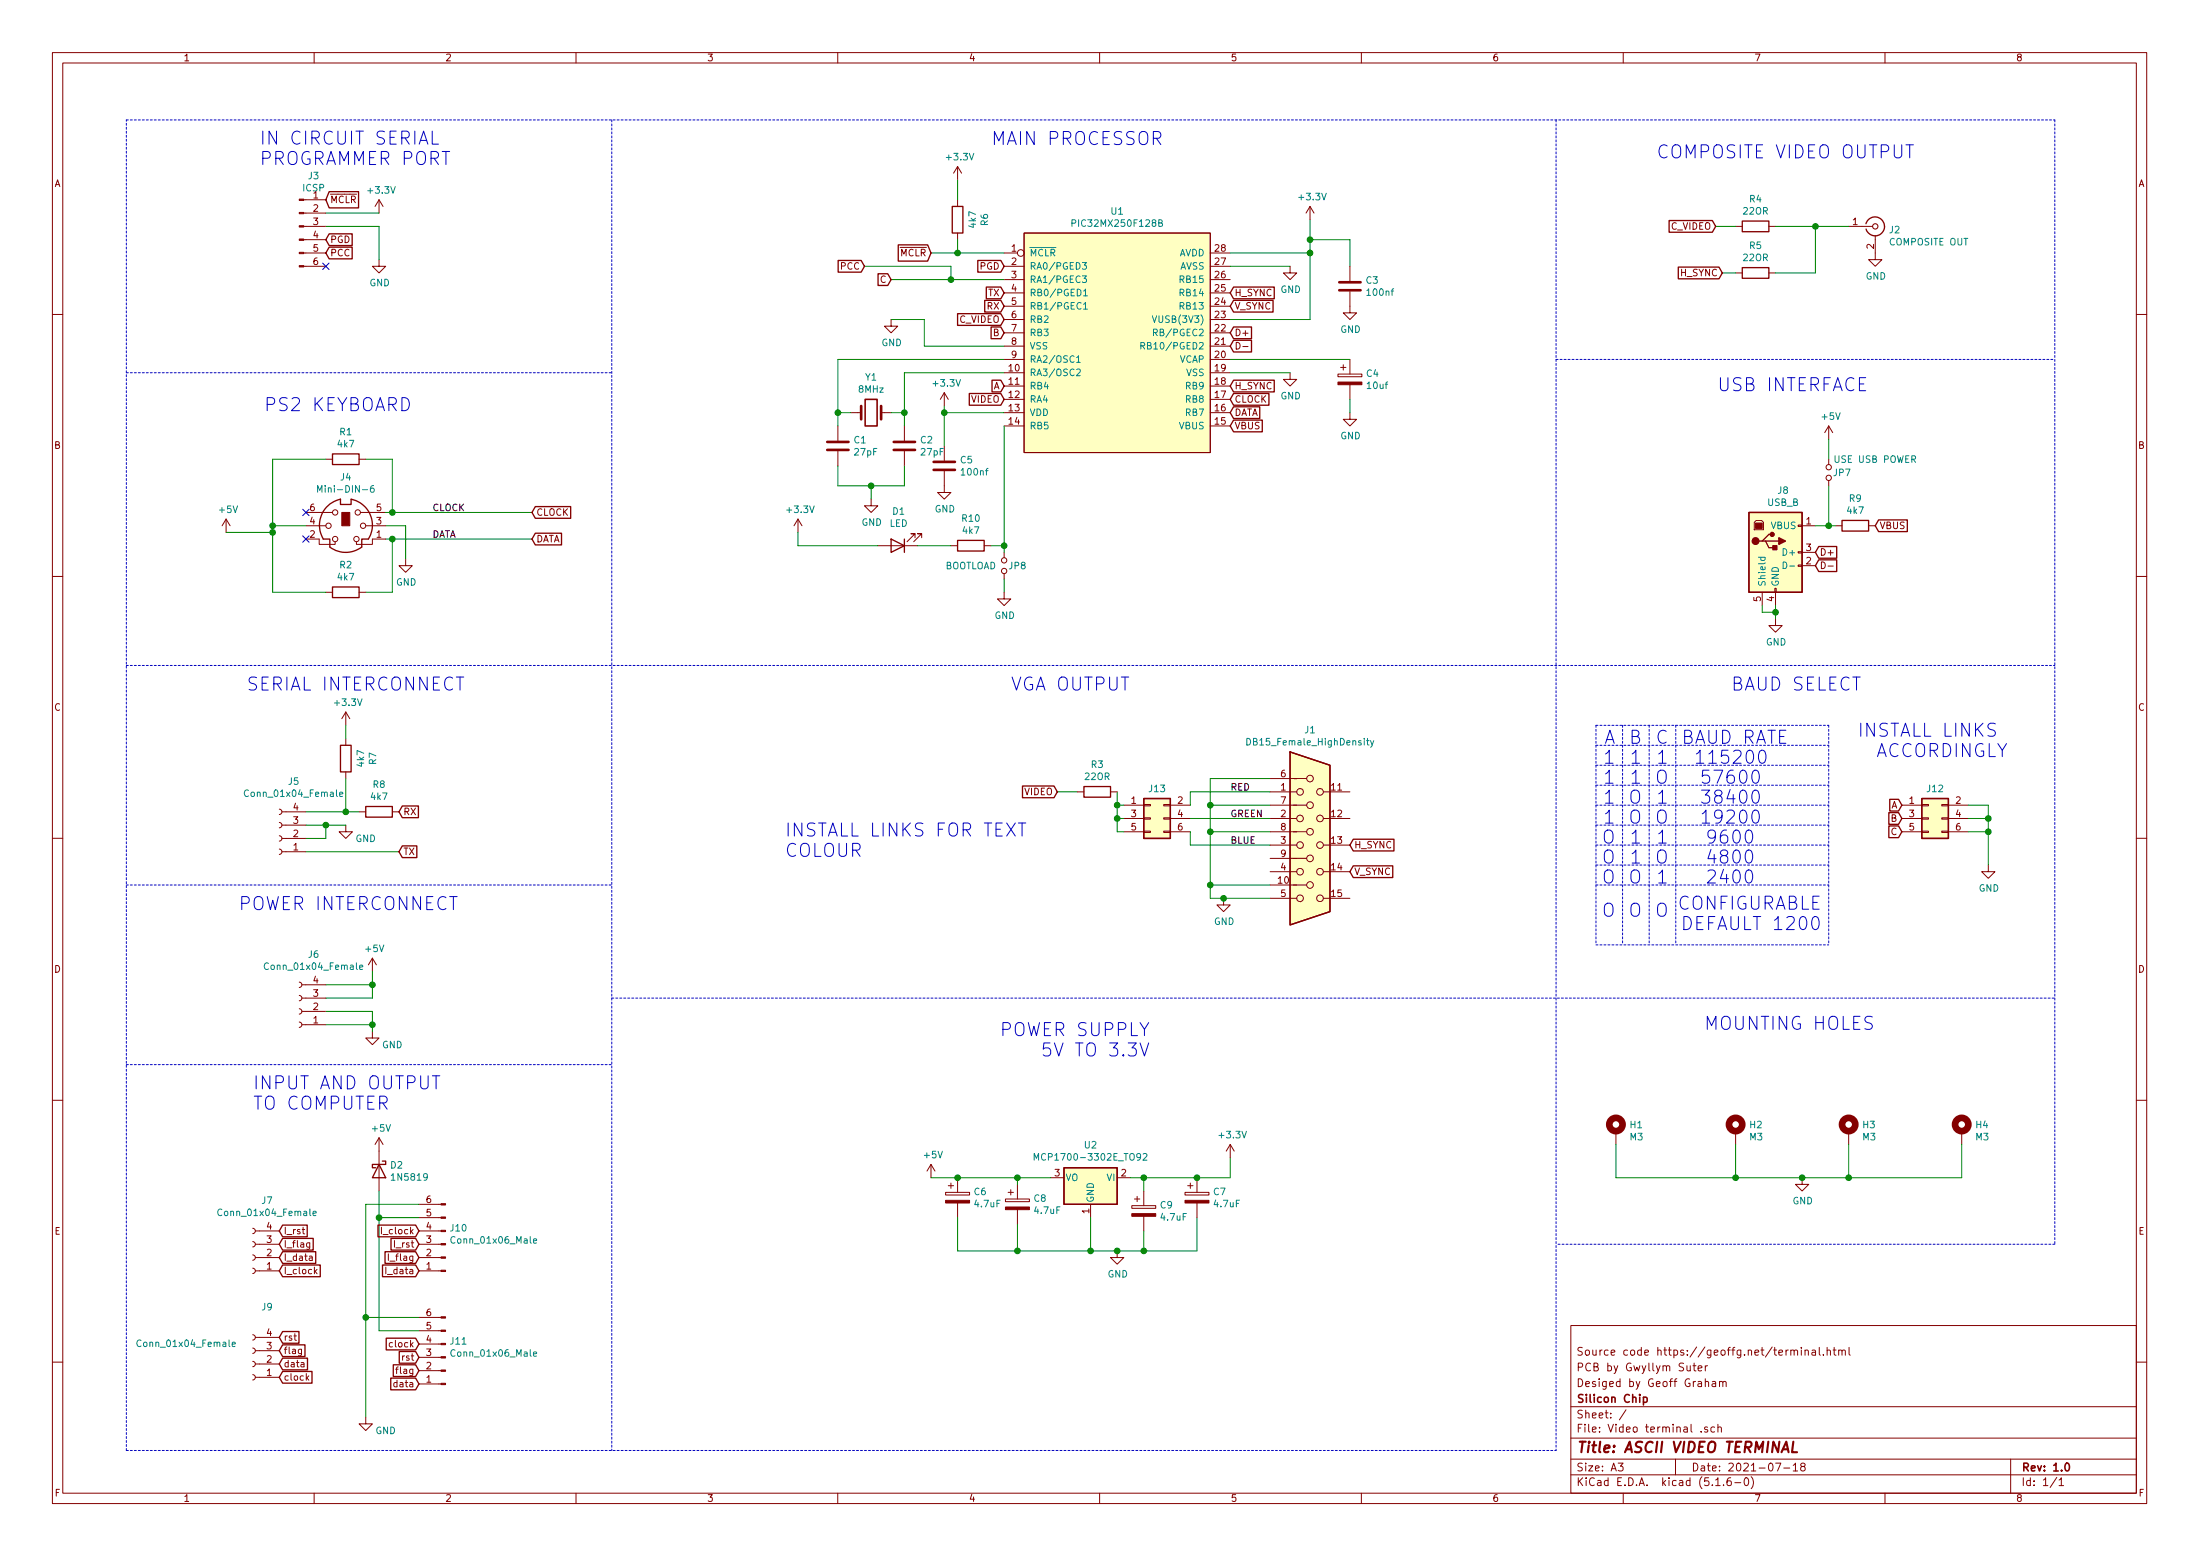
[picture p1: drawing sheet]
EESchema Schematic File Version 4
EELAYER 30 0
EELAYER END
$Descr A3 16535 11693
encoding utf-8
Sheet 1 1
Title "ASCII VIDEO TERMINAL"
Date "2021-07-18"
Rev "1.0"
Comp "Silicon Chip"
Comment1 "Desiged by Geoff Graham"
Comment2 "PCB by Gwyllym Suter"
Comment3 "Source code https://geoffg.net/terminal.html"
Comment4 ""
$EndDescr
$Comp
L Connector:Mini-DIN-6 J4
U 1 1
P 2600 3950
F 0 "J4" H 2600 4317 50  0000 C CNN
F 1 "Mini-DIN-6" H 2600 4226 50  0000 C CNN
F 2 "Altronics:6_pin_mini_din" H 2600 3950 50  0001 C CNN
F 3 "http://service.powerdynamics.com/ec/Catalog17/Section%2011.pdf" H 2600 3950 50  0001 C CNN
	1    2600 3950
	1    0    0    -1  
$EndComp
$Comp
L power:GND #PWR0101
U 1 1
P 3050 4200
F 0 "#PWR0101" H 3050 3950 50  0001 C CNN
F 1 "GND" H 3055 4027 50  0000 C CNN
F 2 "" H 3050 4200 50  0001 C CNN
F 3 "" H 3050 4200 50  0001 C CNN
	1    3050 4200
	1    0    0    -1  
$EndComp
Wire Wire Line
	2900 3950 3050 3950
Wire Wire Line
	3050 3950 3050 4200
$Comp
L Device:R R1
U 1 1
P 2600 3450
F 0 "R1" V 2393 3450 50  0000 C CNN
F 1 "4k7" V 2484 3450 50  0000 C CNN
F 2 "Resistor_THT:R_Axial_DIN0207_L6.3mm_D2.5mm_P10.16mm_Horizontal" V 2530 3450 50  0001 C CNN
F 3 "~" H 2600 3450 50  0001 C CNN
	1    2600 3450
	0    1    1    0   
$EndComp
Text Label 3250 4050 0    50   ~ 0
DATA
Text Label 3250 3850 0    50   ~ 0
CLOCK
Wire Wire Line
	2750 4450 2950 4450
Wire Wire Line
	2950 4450 2950 4050
Connection ~ 2950 4050
Wire Wire Line
	2950 4050 2900 4050
Wire Wire Line
	2450 4450 2050 4450
Wire Wire Line
	2050 4450 2050 4000
Wire Wire Line
	2050 3950 2300 3950
Wire Wire Line
	2750 3450 2950 3450
Wire Wire Line
	2950 3450 2950 3850
Connection ~ 2950 3850
Wire Wire Line
	2950 3850 2900 3850
Wire Wire Line
	2450 3450 2050 3450
Wire Wire Line
	2050 3450 2050 3950
Connection ~ 2050 3950
Wire Wire Line
	2050 4000 1700 4000
Connection ~ 2050 4000
Wire Wire Line
	2050 4000 2050 3950
$Comp
L power:+5V #PWR0102
U 1 1
P 1700 4000
F 0 "#PWR0102" H 1700 3850 50  0001 C CNN
F 1 "+5V" H 1715 4173 50  0000 C CNN
F 2 "" H 1700 4000 50  0001 C CNN
F 3 "" H 1700 4000 50  0001 C CNN
	1    1700 4000
	1    0    0    -1  
$EndComp
NoConn ~ 2300 3850
NoConn ~ 2300 4050
$Comp
L Connector:DB15_Female_HighDensity J1
U 1 1
P 9850 6350
F 0 "J1" H 9850 7217 50  0000 C CNN
F 1 "DB15_Female_HighDensity" H 9850 7126 50  0000 C CNN
F 2 "Connector_Dsub:DSUB-15-HD_Female_Horizontal_P2.29x1.98mm_EdgePinOffset8.35mm_Housed_MountingHolesOffset10.89mm" H 8900 6750 50  0001 C CNN
F 3 " ~" H 8900 6750 50  0001 C CNN
	1    9850 6350
	1    0    0    -1  
$EndComp
Wire Wire Line
	9550 6750 9200 6750
Wire Wire Line
	9100 6750 9100 6650
Wire Wire Line
	9100 5850 9550 5850
Wire Wire Line
	9550 6050 9100 6050
Connection ~ 9100 6050
Wire Wire Line
	9100 6050 9100 5850
Wire Wire Line
	9550 6250 9100 6250
Connection ~ 9100 6250
Wire Wire Line
	9100 6250 9100 6050
Wire Wire Line
	9550 6650 9100 6650
Connection ~ 9100 6650
Wire Wire Line
	9100 6650 9100 6250
Text GLabel 10150 6350 2    50   Input ~ 0
H_SYNC
Text GLabel 10150 6550 2    50   Input ~ 0
V_SYNC
$Comp
L EDUC-8:PIC32MX250F128B U1
U 1 1
P 8400 2550
F 0 "U1" H 8400 3515 50  0000 C CNN
F 1 "PIC32MX250F128B" H 8400 3424 50  0000 C CNN
F 2 "Package_DIP:DIP-28_W7.62mm" H 8400 2550 50  0001 C CNN
F 3 "" H 8400 2550 50  0001 C CNN
	1    8400 2550
	1    0    0    -1  
$EndComp
Wire Wire Line
	8950 5950 9550 5950
Wire Wire Line
	8950 6150 9550 6150
Wire Wire Line
	8950 6350 9550 6350
Text Label 9250 5950 0    50   ~ 0
RED
Text Label 9250 6150 0    50   ~ 0
GREEN
Text Label 9250 6350 0    50   ~ 0
BLUE
Text GLabel 7950 5950 0    50   Input ~ 0
VIDEO
$Comp
L Device:R R3
U 1 1
P 8250 5950
F 0 "R3" V 8043 5950 50  0000 C CNN
F 1 "22OR" V 8134 5950 50  0000 C CNN
F 2 "Resistor_THT:R_Axial_DIN0207_L6.3mm_D2.5mm_P10.16mm_Horizontal" V 8180 5950 50  0001 C CNN
F 3 "~" H 8250 5950 50  0001 C CNN
	1    8250 5950
	0    1    1    0   
$EndComp
$Comp
L Connector:Conn_Coaxial J2
U 1 1
P 14100 1700
F 0 "J2" H 14200 1675 50  0000 L CNN
F 1 "COMPOSITE OUT" H 14200 1584 50  0000 L CNN
F 2 "Connector_Coaxial:BNC_Amphenol_031-6575_Horizontal" H 14100 1700 50  0001 C CNN
F 3 " ~" H 14100 1700 50  0001 C CNN
	1    14100 1700
	1    0    0    -1  
$EndComp
$Comp
L Device:R R4
U 1 1
P 13200 1700
F 0 "R4" V 12993 1700 50  0000 C CNN
F 1 "22OR" V 13084 1700 50  0000 C CNN
F 2 "Resistor_THT:R_Axial_DIN0207_L6.3mm_D2.5mm_P10.16mm_Horizontal" V 13130 1700 50  0001 C CNN
F 3 "~" H 13200 1700 50  0001 C CNN
	1    13200 1700
	0    1    1    0   
$EndComp
$Comp
L Device:R R5
U 1 1
P 13200 2050
F 0 "R5" V 12993 2050 50  0000 C CNN
F 1 "22OR" V 13084 2050 50  0000 C CNN
F 2 "Resistor_THT:R_Axial_DIN0207_L6.3mm_D2.5mm_P10.16mm_Horizontal" V 13130 2050 50  0001 C CNN
F 3 "~" H 13200 2050 50  0001 C CNN
	1    13200 2050
	0    1    1    0   
$EndComp
Text GLabel 12950 2050 0    50   Input ~ 0
H_SYNC
Text GLabel 12900 1700 0    50   Input ~ 0
C_VIDEO
Wire Wire Line
	12900 1700 13050 1700
Wire Wire Line
	12950 2050 13050 2050
Wire Wire Line
	13350 1700 13650 1700
Wire Wire Line
	13350 2050 13650 2050
Wire Wire Line
	13650 2050 13650 1700
Connection ~ 13650 1700
Wire Wire Line
	13650 1700 13900 1700
Text GLabel 7550 2400 0    50   Input ~ 0
C_VIDEO
Wire Wire Line
	7950 5950 8100 5950
Text GLabel 7550 3000 0    50   Input ~ 0
VIDEO
Text GLabel 9250 2200 2    50   Input ~ 0
H_SYNC
Text GLabel 9250 2900 2    50   Input ~ 0
H_SYNC
$Comp
L Connector:Conn_01x06_Male J3
U 1 1
P 2250 1700
F 0 "J3" H 2358 2081 50  0000 C CNN
F 1 "ICSP" H 2358 1990 50  0000 C CNN
F 2 "Connector_PinHeader_2.54mm:PinHeader_1x06_P2.54mm_Vertical" H 2250 1700 50  0001 C CNN
F 3 "~" H 2250 1700 50  0001 C CNN
	1    2250 1700
	1    0    0    -1  
$EndComp
Text GLabel 7550 2000 0    50   Input ~ 0
PGD
Text GLabel 2450 1800 2    50   Input ~ 0
PGD
Text GLabel 6500 2000 0    50   Input ~ 0
PCC
Text GLabel 2450 1900 2    50   Input ~ 0
PCC
$Comp
L Device:R R6
U 1 1
P 7200 1650
F 0 "R6" V 6993 1650 50  0000 C CNN
F 1 "4k7" V 7084 1650 50  0000 C CNN
F 2 "Resistor_THT:R_Axial_DIN0207_L6.3mm_D2.5mm_P10.16mm_Horizontal" V 7130 1650 50  0001 C CNN
F 3 "~" H 7200 1650 50  0001 C CNN
	1    7200 1650
	-1   0    0    1   
$EndComp
Wire Wire Line
	7200 1800 7200 1900
Wire Wire Line
	7200 1900 7550 1900
Wire Wire Line
	7200 1900 7000 1900
Connection ~ 7200 1900
Text GLabel 7000 1900 0    50   Input ~ 0
~MCLR
Text GLabel 2450 1500 2    50   Input ~ 0
~MCLR
$Comp
L power:+3.3V #PWR0103
U 1 1
P 7200 1350
F 0 "#PWR0103" H 7200 1200 50  0001 C CNN
F 1 "+3.3V" H 7215 1523 50  0000 C CNN
F 2 "" H 7200 1350 50  0001 C CNN
F 3 "" H 7200 1350 50  0001 C CNN
	1    7200 1350
	1    0    0    -1  
$EndComp
Wire Wire Line
	7200 1350 7200 1500
$Comp
L power:+3.3V #PWR0104
U 1 1
P 2850 1600
F 0 "#PWR0104" H 2850 1450 50  0001 C CNN
F 1 "+3.3V" H 2865 1773 50  0000 C CNN
F 2 "" H 2850 1600 50  0001 C CNN
F 3 "" H 2850 1600 50  0001 C CNN
	1    2850 1600
	1    0    0    -1  
$EndComp
Wire Wire Line
	2450 1600 2850 1600
Wire Wire Line
	2450 1700 2850 1700
Wire Wire Line
	2850 1700 2850 1950
$Comp
L power:GND #PWR0105
U 1 1
P 2850 1950
F 0 "#PWR0105" H 2850 1700 50  0001 C CNN
F 1 "GND" H 2855 1777 50  0000 C CNN
F 2 "" H 2850 1950 50  0001 C CNN
F 3 "" H 2850 1950 50  0001 C CNN
	1    2850 1950
	1    0    0    -1  
$EndComp
NoConn ~ 2450 2000
Text GLabel 9250 2300 2    50   Input ~ 0
V_SYNC
Wire Wire Line
	14800 6050 14950 6050
Wire Wire Line
	14950 6050 14950 6150
Wire Wire Line
	14800 6150 14950 6150
Connection ~ 14950 6150
Wire Wire Line
	14950 6150 14950 6250
Wire Wire Line
	14800 6250 14950 6250
Connection ~ 14950 6250
Wire Wire Line
	14950 6250 14950 6500
$Comp
L power:GND #PWR0106
U 1 1
P 14950 6500
F 0 "#PWR0106" H 14950 6250 50  0001 C CNN
F 1 "GND" H 14955 6327 50  0000 C CNN
F 2 "" H 14950 6500 50  0001 C CNN
F 3 "" H 14950 6500 50  0001 C CNN
	1    14950 6500
	1    0    0    -1  
$EndComp
$Comp
L power:GND #PWR0107
U 1 1
P 14100 1900
F 0 "#PWR0107" H 14100 1650 50  0001 C CNN
F 1 "GND" H 14105 1727 50  0000 C CNN
F 2 "" H 14100 1900 50  0001 C CNN
F 3 "" H 14100 1900 50  0001 C CNN
	1    14100 1900
	1    0    0    -1  
$EndComp
Text GLabel 14300 6050 0    50   Input ~ 0
A
Text GLabel 14300 6150 0    50   Input ~ 0
B
Text GLabel 14300 6250 0    50   Input ~ 0
C
Text GLabel 7550 2900 0    50   Input ~ 0
A
Text GLabel 7550 2500 0    50   Input ~ 0
B
Text GLabel 6700 2100 0    50   Input ~ 0
C
Wire Wire Line
	6700 2100 7150 2100
Wire Wire Line
	6500 2000 7150 2000
Wire Wire Line
	7150 2000 7150 2100
Connection ~ 7150 2100
Wire Wire Line
	7150 2100 7550 2100
$Comp
L Device:R R2
U 1 1
P 2600 4450
F 0 "R2" V 2393 4450 50  0000 C CNN
F 1 "4k7" V 2484 4450 50  0000 C CNN
F 2 "Resistor_THT:R_Axial_DIN0207_L6.3mm_D2.5mm_P10.16mm_Horizontal" V 2530 4450 50  0001 C CNN
F 3 "~" H 2600 4450 50  0001 C CNN
	1    2600 4450
	0    1    1    0   
$EndComp
$Comp
L Connector:Conn_01x04_Female J5
U 1 1
P 2100 6300
F 0 "J5" H 1992 5875 50  0000 C CNN
F 1 "Conn_01x04_Female" H 1992 5966 50  0000 C CNN
F 2 "Connector_PinSocket_2.54mm:PinSocket_1x04_P2.54mm_Vertical" H 2100 6300 50  0001 C CNN
F 3 "~" H 2100 6300 50  0001 C CNN
	1    2100 6300
	-1   0    0    1   
$EndComp
Text GLabel 7550 2200 0    50   Input ~ 0
TX
Text GLabel 7550 2300 0    50   Input ~ 0
RX
Text GLabel 3000 6100 2    50   Input ~ 0
RX
Text GLabel 3000 6400 2    50   Input ~ 0
TX
$Comp
L Device:R R8
U 1 1
P 2850 6100
F 0 "R8" V 2643 6100 50  0000 C CNN
F 1 "4k7" V 2734 6100 50  0000 C CNN
F 2 "Resistor_THT:R_Axial_DIN0207_L6.3mm_D2.5mm_P10.16mm_Horizontal" V 2780 6100 50  0001 C CNN
F 3 "~" H 2850 6100 50  0001 C CNN
	1    2850 6100
	0    1    1    0   
$EndComp
$Comp
L Device:R R7
U 1 1
P 2600 5700
F 0 "R7" V 2393 5700 50  0000 C CNN
F 1 "4k7" V 2484 5700 50  0000 C CNN
F 2 "Resistor_THT:R_Axial_DIN0207_L6.3mm_D2.5mm_P10.16mm_Horizontal" V 2530 5700 50  0001 C CNN
F 3 "~" H 2600 5700 50  0001 C CNN
	1    2600 5700
	-1   0    0    1   
$EndComp
$Comp
L power:+3.3V #PWR0108
U 1 1
P 2600 5450
F 0 "#PWR0108" H 2600 5300 50  0001 C CNN
F 1 "+3.3V" H 2615 5623 50  0000 C CNN
F 2 "" H 2600 5450 50  0001 C CNN
F 3 "" H 2600 5450 50  0001 C CNN
	1    2600 5450
	1    0    0    -1  
$EndComp
Wire Wire Line
	2600 5450 2600 5550
Wire Wire Line
	2600 5850 2600 6100
Wire Wire Line
	2600 6100 2700 6100
Wire Wire Line
	2600 6100 2300 6100
Connection ~ 2600 6100
Wire Wire Line
	3000 6400 2300 6400
Wire Wire Line
	2300 6200 2450 6200
Wire Wire Line
	2450 6200 2450 6300
Wire Wire Line
	2450 6300 2300 6300
Connection ~ 2450 6200
Wire Wire Line
	2450 6200 2600 6200
$Comp
L power:GND #PWR0109
U 1 1
P 2600 6200
F 0 "#PWR0109" H 2600 5950 50  0001 C CNN
F 1 "GND" H 2750 6100 50  0000 C CNN
F 2 "" H 2600 6200 50  0001 C CNN
F 3 "" H 2600 6200 50  0001 C CNN
	1    2600 6200
	1    0    0    -1  
$EndComp
Wire Notes Line
	4600 900  4600 10900
Wire Notes Line
	950  10900 950  900 
$Comp
L Device:Crystal Y1
U 1 1
P 6550 3100
F 0 "Y1" H 6550 3368 50  0000 C CNN
F 1 "8MHz" H 6550 3277 50  0000 C CNN
F 2 "Crystal:Crystal_HC49-4H_Vertical" H 6550 3100 50  0001 C CNN
F 3 "~" H 6550 3100 50  0001 C CNN
	1    6550 3100
	1    0    0    -1  
$EndComp
Wire Wire Line
	7550 2700 6300 2700
Wire Wire Line
	6300 2700 6300 3100
Wire Wire Line
	7550 2800 6800 2800
Wire Wire Line
	6800 2800 6800 3100
Wire Wire Line
	6800 3100 6700 3100
Wire Wire Line
	6300 3100 6400 3100
$Comp
L Device:C C1
U 1 1
P 6300 3350
F 0 "C1" H 6185 3396 50  0000 R CNN
F 1 "27pF" H 6185 3305 50  0000 R CNN
F 2 "Capacitor_THT:C_Disc_D4.3mm_W1.9mm_P5.00mm" H 6338 3200 50  0001 C CNN
F 3 "~" H 6300 3350 50  0001 C CNN
	1    6300 3350
	-1   0    0    -1  
$EndComp
$Comp
L Device:C C2
U 1 1
P 6800 3350
F 0 "C2" H 6915 3396 50  0000 L CNN
F 1 "27pF" H 6915 3305 50  0000 L CNN
F 2 "Capacitor_THT:C_Disc_D4.3mm_W1.9mm_P5.00mm" H 6838 3200 50  0001 C CNN
F 3 "~" H 6800 3350 50  0001 C CNN
	1    6800 3350
	1    0    0    -1  
$EndComp
Wire Wire Line
	6300 3100 6300 3200
Connection ~ 6300 3100
Wire Wire Line
	6800 3100 6800 3200
Connection ~ 6800 3100
Wire Wire Line
	6300 3500 6300 3650
Wire Wire Line
	6300 3650 6550 3650
Wire Wire Line
	6800 3650 6800 3500
$Comp
L power:GND #PWR0110
U 1 1
P 6550 3750
F 0 "#PWR0110" H 6550 3500 50  0001 C CNN
F 1 "GND" H 6555 3577 50  0000 C CNN
F 2 "" H 6550 3750 50  0001 C CNN
F 3 "" H 6550 3750 50  0001 C CNN
	1    6550 3750
	1    0    0    -1  
$EndComp
Wire Wire Line
	6550 3750 6550 3650
Connection ~ 6550 3650
Wire Wire Line
	6550 3650 6800 3650
$Comp
L Mechanical:MountingHole_Pad H1
U 1 1
P 12150 8500
F 0 "H1" H 12250 8549 50  0000 L CNN
F 1 "M3" H 12250 8458 50  0000 L CNN
F 2 "MountingHole:MountingHole_3.2mm_M3_Pad_Via" H 12150 8500 50  0001 C CNN
F 3 "~" H 12150 8500 50  0001 C CNN
	1    12150 8500
	1    0    0    -1  
$EndComp
$Comp
L Mechanical:MountingHole_Pad H2
U 1 1
P 13050 8500
F 0 "H2" H 13150 8549 50  0000 L CNN
F 1 "M3" H 13150 8458 50  0000 L CNN
F 2 "MountingHole:MountingHole_3.2mm_M3_Pad_Via" H 13050 8500 50  0001 C CNN
F 3 "~" H 13050 8500 50  0001 C CNN
	1    13050 8500
	1    0    0    -1  
$EndComp
$Comp
L Mechanical:MountingHole_Pad H3
U 1 1
P 13900 8500
F 0 "H3" H 14000 8549 50  0000 L CNN
F 1 "M3" H 14000 8458 50  0000 L CNN
F 2 "MountingHole:MountingHole_3.2mm_M3_Pad_Via" H 13900 8500 50  0001 C CNN
F 3 "~" H 13900 8500 50  0001 C CNN
	1    13900 8500
	1    0    0    -1  
$EndComp
$Comp
L Mechanical:MountingHole_Pad H4
U 1 1
P 14750 8500
F 0 "H4" H 14850 8549 50  0000 L CNN
F 1 "M3" H 14850 8458 50  0000 L CNN
F 2 "MountingHole:MountingHole_3.2mm_M3_Pad_Via" H 14750 8500 50  0001 C CNN
F 3 "~" H 14750 8500 50  0001 C CNN
	1    14750 8500
	1    0    0    -1  
$EndComp
Wire Wire Line
	12150 8600 12150 8850
Wire Wire Line
	12150 8850 13050 8850
Wire Wire Line
	14750 8850 14750 8600
Wire Wire Line
	13900 8600 13900 8850
Connection ~ 13900 8850
Wire Wire Line
	13900 8850 14750 8850
Wire Wire Line
	13050 8600 13050 8850
Connection ~ 13050 8850
Wire Wire Line
	13050 8850 13550 8850
$Comp
L power:GND #PWR0111
U 1 1
P 13550 8850
F 0 "#PWR0111" H 13550 8600 50  0001 C CNN
F 1 "GND" H 13555 8677 50  0000 C CNN
F 2 "" H 13550 8850 50  0001 C CNN
F 3 "" H 13550 8850 50  0001 C CNN
	1    13550 8850
	1    0    0    -1  
$EndComp
Connection ~ 13550 8850
Wire Wire Line
	13550 8850 13900 8850
$Comp
L Connector:Conn_01x04_Female J6
U 1 1
P 2250 7600
F 0 "J6" H 2142 7175 50  0000 C CNN
F 1 "Conn_01x04_Female" H 2142 7266 50  0000 C CNN
F 2 "Connector_PinSocket_2.54mm:PinSocket_1x04_P2.54mm_Vertical" H 2250 7600 50  0001 C CNN
F 3 "~" H 2250 7600 50  0001 C CNN
	1    2250 7600
	-1   0    0    1   
$EndComp
$Comp
L power:GND #PWR0112
U 1 1
P 2800 7750
F 0 "#PWR0112" H 2800 7500 50  0001 C CNN
F 1 "GND" H 2950 7650 50  0000 C CNN
F 2 "" H 2800 7750 50  0001 C CNN
F 3 "" H 2800 7750 50  0001 C CNN
	1    2800 7750
	1    0    0    -1  
$EndComp
$Comp
L power:+5V #PWR0113
U 1 1
P 2800 7300
F 0 "#PWR0113" H 2800 7150 50  0001 C CNN
F 1 "+5V" H 2815 7473 50  0000 C CNN
F 2 "" H 2800 7300 50  0001 C CNN
F 3 "" H 2800 7300 50  0001 C CNN
	1    2800 7300
	1    0    0    -1  
$EndComp
Wire Wire Line
	2450 7400 2800 7400
Wire Wire Line
	2800 7400 2800 7300
Wire Wire Line
	2450 7500 2800 7500
Wire Wire Line
	2800 7500 2800 7400
Connection ~ 2800 7400
Wire Wire Line
	2450 7600 2800 7600
Wire Wire Line
	2800 7600 2800 7700
Wire Wire Line
	2450 7700 2800 7700
Connection ~ 2800 7700
Wire Wire Line
	2800 7700 2800 7750
$Comp
L Connector:Conn_01x04_Female J7
U 1 1
P 1900 9450
F 0 "J7" H 1792 9025 50  0000 C CNN
F 1 "Conn_01x04_Female" H 1792 9116 50  0000 C CNN
F 2 "Connector_PinSocket_2.54mm:PinSocket_1x04_P2.54mm_Vertical" H 1900 9450 50  0001 C CNN
F 3 "~" H 1900 9450 50  0001 C CNN
	1    1900 9450
	-1   0    0    1   
$EndComp
Wire Wire Line
	2950 4050 4000 4050
Wire Wire Line
	2950 3850 4000 3850
Text GLabel 4000 3850 2    50   Input ~ 0
CLOCK
Text GLabel 4000 4050 2    50   Input ~ 0
DATA
Text GLabel 9250 3100 2    50   Input ~ 0
DATA
Text GLabel 9250 3000 2    50   Input ~ 0
CLOCK
$Comp
L power:+3.3V #PWR0114
U 1 1
P 9850 1650
F 0 "#PWR0114" H 9850 1500 50  0001 C CNN
F 1 "+3.3V" H 9865 1823 50  0000 C CNN
F 2 "" H 9850 1650 50  0001 C CNN
F 3 "" H 9850 1650 50  0001 C CNN
	1    9850 1650
	1    0    0    -1  
$EndComp
Wire Wire Line
	9850 1650 9850 1800
Wire Wire Line
	9850 2400 9250 2400
Wire Wire Line
	9250 1900 9850 1900
Connection ~ 9850 1900
Wire Wire Line
	9850 1900 9850 2400
Wire Wire Line
	7100 3100 7100 3050
$Comp
L power:+3.3V #PWR0115
U 1 1
P 7100 3050
F 0 "#PWR0115" H 7100 2900 50  0001 C CNN
F 1 "+3.3V" H 7115 3223 50  0000 C CNN
F 2 "" H 7100 3050 50  0001 C CNN
F 3 "" H 7100 3050 50  0001 C CNN
	1    7100 3050
	1    0    0    -1  
$EndComp
$Comp
L Device:CP C4
U 1 1
P 10150 2850
F 0 "C4" H 10268 2896 50  0000 L CNN
F 1 "10uf" H 10268 2805 50  0000 L CNN
F 2 "Capacitor_THT:CP_Radial_D5.0mm_P2.50mm" H 10188 2700 50  0001 C CNN
F 3 "~" H 10150 2850 50  0001 C CNN
	1    10150 2850
	1    0    0    -1  
$EndComp
$Comp
L power:GND #PWR0116
U 1 1
P 10150 3100
F 0 "#PWR0116" H 10150 2850 50  0001 C CNN
F 1 "GND" H 10155 2927 50  0000 C CNN
F 2 "" H 10150 3100 50  0001 C CNN
F 3 "" H 10150 3100 50  0001 C CNN
	1    10150 3100
	1    0    0    -1  
$EndComp
Wire Wire Line
	9250 2700 10150 2700
Wire Wire Line
	10150 3000 10150 3100
Wire Wire Line
	9850 1800 10150 1800
Connection ~ 9850 1800
Wire Wire Line
	9850 1800 9850 1900
Wire Wire Line
	7550 3100 7100 3100
Wire Wire Line
	10150 1800 10150 2000
$Comp
L power:GND #PWR0117
U 1 1
P 10150 2300
F 0 "#PWR0117" H 10150 2050 50  0001 C CNN
F 1 "GND" H 10155 2127 50  0000 C CNN
F 2 "" H 10150 2300 50  0001 C CNN
F 3 "" H 10150 2300 50  0001 C CNN
	1    10150 2300
	1    0    0    -1  
$EndComp
$Comp
L Device:C C3
U 1 1
P 10150 2150
F 0 "C3" H 10265 2196 50  0000 L CNN
F 1 "100nf" H 10265 2105 50  0000 L CNN
F 2 "Capacitor_THT:C_Rect_L7.0mm_W3.5mm_P5.00mm" H 10188 2000 50  0001 C CNN
F 3 "~" H 10150 2150 50  0001 C CNN
	1    10150 2150
	1    0    0    -1  
$EndComp
$Comp
L power:GND #PWR0118
U 1 1
P 7100 3650
F 0 "#PWR0118" H 7100 3400 50  0001 C CNN
F 1 "GND" H 7105 3477 50  0000 C CNN
F 2 "" H 7100 3650 50  0001 C CNN
F 3 "" H 7100 3650 50  0001 C CNN
	1    7100 3650
	1    0    0    -1  
$EndComp
$Comp
L Device:C C5
U 1 1
P 7100 3500
F 0 "C5" H 7215 3546 50  0000 L CNN
F 1 "100nf" H 7215 3455 50  0000 L CNN
F 2 "Capacitor_THT:C_Rect_L7.0mm_W3.5mm_P5.00mm" H 7138 3350 50  0001 C CNN
F 3 "~" H 7100 3500 50  0001 C CNN
	1    7100 3500
	1    0    0    -1  
$EndComp
Wire Wire Line
	7100 3100 7100 3350
Connection ~ 7100 3100
$Comp
L power:GND #PWR0119
U 1 1
P 9700 2000
F 0 "#PWR0119" H 9700 1750 50  0001 C CNN
F 1 "GND" H 9705 1827 50  0000 C CNN
F 2 "" H 9700 2000 50  0001 C CNN
F 3 "" H 9700 2000 50  0001 C CNN
	1    9700 2000
	1    0    0    -1  
$EndComp
$Comp
L power:GND #PWR0120
U 1 1
P 9700 2800
F 0 "#PWR0120" H 9700 2550 50  0001 C CNN
F 1 "GND" H 9705 2627 50  0000 C CNN
F 2 "" H 9700 2800 50  0001 C CNN
F 3 "" H 9700 2800 50  0001 C CNN
	1    9700 2800
	1    0    0    -1  
$EndComp
$Comp
L power:GND #PWR0121
U 1 1
P 6700 2400
F 0 "#PWR0121" H 6700 2150 50  0001 C CNN
F 1 "GND" H 6705 2227 50  0000 C CNN
F 2 "" H 6700 2400 50  0001 C CNN
F 3 "" H 6700 2400 50  0001 C CNN
	1    6700 2400
	1    0    0    -1  
$EndComp
Wire Wire Line
	7550 2600 6950 2600
Wire Wire Line
	6950 2600 6950 2400
Wire Wire Line
	6950 2400 6700 2400
Wire Wire Line
	9700 2800 9250 2800
Wire Wire Line
	9700 2000 9250 2000
$Comp
L Regulator_Linear:MCP1700-3302E_TO92 U2
U 1 1
P 8200 8850
F 0 "U2" H 8200 8608 50  0000 C CNN
F 1 "MCP1700-3302E_TO92" H 8200 8699 50  0000 C CNN
F 2 "Package_TO_SOT_THT:TO-92_Inline_Wide" H 8200 8650 50  0001 C CIN
F 3 "http://ww1.microchip.com/downloads/en/DeviceDoc/20001826D.pdf" H 8200 8850 50  0001 C CNN
	1    8200 8850
	-1   0    0    1   
$EndComp
$Comp
L Device:CP C7
U 1 1
P 9000 9000
F 0 "C7" H 9118 9046 50  0000 L CNN
F 1 "4.7uF" H 9118 8955 50  0000 L CNN
F 2 "Capacitor_THT:CP_Axial_L11.0mm_D6.0mm_P18.00mm_Horizontal" H 9038 8850 50  0001 C CNN
F 3 "~" H 9000 9000 50  0001 C CNN
	1    9000 9000
	1    0    0    -1  
$EndComp
$Comp
L Device:CP C6
U 1 1
P 7200 9000
F 0 "C6" H 7318 9046 50  0000 L CNN
F 1 "4.7uF" H 7318 8955 50  0000 L CNN
F 2 "Capacitor_THT:CP_Axial_L11.0mm_D6.0mm_P18.00mm_Horizontal" H 7238 8850 50  0001 C CNN
F 3 "~" H 7200 9000 50  0001 C CNN
	1    7200 9000
	1    0    0    -1  
$EndComp
$Comp
L power:+3.3V #PWR0122
U 1 1
P 9250 8700
F 0 "#PWR0122" H 9250 8550 50  0001 C CNN
F 1 "+3.3V" H 9265 8873 50  0000 C CNN
F 2 "" H 9250 8700 50  0001 C CNN
F 3 "" H 9250 8700 50  0001 C CNN
	1    9250 8700
	1    0    0    -1  
$EndComp
$Comp
L power:+5V #PWR0123
U 1 1
P 7000 8850
F 0 "#PWR0123" H 7000 8700 50  0001 C CNN
F 1 "+5V" H 7015 9023 50  0000 C CNN
F 2 "" H 7000 8850 50  0001 C CNN
F 3 "" H 7000 8850 50  0001 C CNN
	1    7000 8850
	1    0    0    -1  
$EndComp
Connection ~ 7200 8850
Wire Wire Line
	7200 8850 7650 8850
Wire Wire Line
	9250 8700 9250 8850
Wire Wire Line
	9250 8850 9000 8850
Connection ~ 9000 8850
Wire Wire Line
	9000 8850 8600 8850
Wire Wire Line
	7200 9150 7200 9400
Wire Wire Line
	7200 9400 7650 9400
Wire Wire Line
	9000 9400 9000 9150
Wire Wire Line
	8200 9150 8200 9400
Connection ~ 8200 9400
Wire Wire Line
	8200 9400 8400 9400
$Comp
L power:GND #PWR0124
U 1 1
P 8400 9400
F 0 "#PWR0124" H 8400 9150 50  0001 C CNN
F 1 "GND" H 8405 9227 50  0000 C CNN
F 2 "" H 8400 9400 50  0001 C CNN
F 3 "" H 8400 9400 50  0001 C CNN
	1    8400 9400
	1    0    0    -1  
$EndComp
Connection ~ 8400 9400
Wire Wire Line
	8400 9400 8600 9400
$Comp
L Connector:USB_B J8
U 1 1
P 13350 4150
F 0 "J8" H 13407 4617 50  0000 C CNN
F 1 "USB_B" H 13407 4526 50  0000 C CNN
F 2 "Connector_USB:USB_B_Lumberg_2411_02_Horizontal" H 13500 4100 50  0001 C CNN
F 3 " ~" H 13500 4100 50  0001 C CNN
	1    13350 4150
	1    0    0    -1  
$EndComp
Text GLabel 13650 4150 2    50   Input ~ 0
D+
Text GLabel 13650 4250 2    50   Input ~ 0
D-
$Comp
L Device:R R9
U 1 1
P 13950 3950
F 0 "R9" V 13743 3950 50  0000 C CNN
F 1 "4k7" V 13834 3950 50  0000 C CNN
F 2 "Resistor_THT:R_Axial_DIN0207_L6.3mm_D2.5mm_P10.16mm_Horizontal" V 13880 3950 50  0001 C CNN
F 3 "~" H 13950 3950 50  0001 C CNN
	1    13950 3950
	0    1    1    0   
$EndComp
$Comp
L Device:Jumper_NO_Small JP7
U 1 1
P 13750 3550
F 0 "JP7" V 13750 3650 50  0000 C CNN
F 1 "USE USB POWER" V 13650 3900 50  0000 C CNN
F 2 "Connector_PinHeader_2.54mm:PinHeader_2x01_P2.54mm_Vertical" H 13750 3550 50  0001 C CNN
F 3 "~" H 13750 3550 50  0001 C CNN
	1    13750 3550
	0    1    1    0   
$EndComp
Wire Wire Line
	13650 3950 13750 3950
Wire Wire Line
	13750 3650 13750 3950
Connection ~ 13750 3950
Wire Wire Line
	13750 3950 13800 3950
Wire Wire Line
	13750 3450 13750 3300
$Comp
L power:+5V #PWR0125
U 1 1
P 13750 3300
F 0 "#PWR0125" H 13750 3150 50  0001 C CNN
F 1 "+5V" H 13765 3473 50  0000 C CNN
F 2 "" H 13750 3300 50  0001 C CNN
F 3 "" H 13750 3300 50  0001 C CNN
	1    13750 3300
	1    0    0    -1  
$EndComp
Text GLabel 14100 3950 2    50   Input ~ 0
VBUS
Text GLabel 9250 3200 2    50   Input ~ 0
VBUS
Text GLabel 9250 2500 2    50   Input ~ 0
D+
Text GLabel 9250 2600 2    50   Input ~ 0
D-
$Comp
L Device:Jumper_NO_Small JP8
U 1 1
P 7550 4250
F 0 "JP8" V 7550 4350 50  0000 C CNN
F 1 "BOOTLOAD" V 7550 4000 50  0000 C CNN
F 2 "Connector_PinHeader_2.54mm:PinHeader_2x01_P2.54mm_Vertical" H 7550 4250 50  0001 C CNN
F 3 "~" H 7550 4250 50  0001 C CNN
	1    7550 4250
	0    1    1    0   
$EndComp
Wire Wire Line
	7550 3200 7550 4100
Wire Wire Line
	7550 4350 7550 4450
$Comp
L power:GND #PWR0126
U 1 1
P 7550 4450
F 0 "#PWR0126" H 7550 4200 50  0001 C CNN
F 1 "GND" H 7555 4277 50  0000 C CNN
F 2 "" H 7550 4450 50  0001 C CNN
F 3 "" H 7550 4450 50  0001 C CNN
	1    7550 4450
	1    0    0    -1  
$EndComp
$Comp
L Device:R R10
U 1 1
P 7300 4100
F 0 "R10" V 7093 4100 50  0000 C CNN
F 1 "4k7" V 7184 4100 50  0000 C CNN
F 2 "Resistor_THT:R_Axial_DIN0207_L6.3mm_D2.5mm_P10.16mm_Horizontal" V 7230 4100 50  0001 C CNN
F 3 "~" H 7300 4100 50  0001 C CNN
	1    7300 4100
	0    1    1    0   
$EndComp
Wire Wire Line
	7450 4100 7550 4100
Connection ~ 7550 4100
Wire Wire Line
	7550 4100 7550 4150
Wire Wire Line
	7150 4100 6900 4100
$Comp
L Device:LED D1
U 1 1
P 6750 4100
F 0 "D1" H 6743 3845 50  0000 C CNN
F 1 "LED" H 6743 3936 50  0000 C CNN
F 2 "LED_THT:LED_D5.0mm_Horizontal_O1.27mm_Z3.0mm" H 6750 4100 50  0001 C CNN
F 3 "~" H 6750 4100 50  0001 C CNN
	1    6750 4100
	-1   0    0    1   
$EndComp
$Comp
L power:+3.3V #PWR0127
U 1 1
P 6000 4000
F 0 "#PWR0127" H 6000 3850 50  0001 C CNN
F 1 "+3.3V" H 6015 4173 50  0000 C CNN
F 2 "" H 6000 4000 50  0001 C CNN
F 3 "" H 6000 4000 50  0001 C CNN
	1    6000 4000
	1    0    0    -1  
$EndComp
Wire Wire Line
	6000 4000 6000 4100
Wire Wire Line
	6000 4100 6600 4100
$Comp
L Connector:Conn_01x04_Female J9
U 1 1
P 1900 10250
F 0 "J9" H 1792 9825 50  0000 C CNN
F 1 "Conn_01x04_Female" H 2400 10100 50  0000 C CNN
F 2 "Connector_PinSocket_2.54mm:PinSocket_1x04_P2.54mm_Vertical" H 1900 10250 50  0001 C CNN
F 3 "~" H 1900 10250 50  0001 C CNN
	1    1900 10250
	-1   0    0    1   
$EndComp
$Comp
L power:GND #PWR0128
U 1 1
P 13350 4650
F 0 "#PWR0128" H 13350 4400 50  0001 C CNN
F 1 "GND" H 13355 4477 50  0000 C CNN
F 2 "" H 13350 4650 50  0001 C CNN
F 3 "" H 13350 4650 50  0001 C CNN
	1    13350 4650
	1    0    0    -1  
$EndComp
Wire Wire Line
	13250 4550 13250 4600
Wire Wire Line
	13250 4600 13350 4600
Wire Wire Line
	13350 4600 13350 4650
Wire Wire Line
	13350 4550 13350 4600
Connection ~ 13350 4600
$Comp
L power:GND #PWR0129
U 1 1
P 9200 6750
F 0 "#PWR0129" H 9200 6500 50  0001 C CNN
F 1 "GND" H 9205 6577 50  0000 C CNN
F 2 "" H 9200 6750 50  0001 C CNN
F 3 "" H 9200 6750 50  0001 C CNN
	1    9200 6750
	1    0    0    -1  
$EndComp
Connection ~ 9200 6750
Wire Wire Line
	9200 6750 9100 6750
$Comp
L Connector:Conn_01x06_Male J10
U 1 1
P 3350 9350
F 0 "J10" H 3322 9232 50  0000 R CNN
F 1 "Conn_01x06_Male" H 3322 9323 50  0000 R CNN
F 2 "Connector_Molex:Molex_KK-254_AE-6410-06A_1x06_P2.54mm_Vertical" H 3350 9350 50  0001 C CNN
F 3 "~" H 3350 9350 50  0001 C CNN
	1    3350 9350
	-1   0    0    1   
$EndComp
$Comp
L Connector:Conn_01x06_Male J11
U 1 1
P 3350 10200
F 0 "J11" H 3322 10082 50  0000 R CNN
F 1 "Conn_01x06_Male" H 3322 10173 50  0000 R CNN
F 2 "Connector_Molex:Molex_KK-254_AE-6410-06A_1x06_P2.54mm_Vertical" H 3350 10200 50  0001 C CNN
F 3 "~" H 3350 10200 50  0001 C CNN
	1    3350 10200
	-1   0    0    1   
$EndComp
Text GLabel 2100 10350 2    50   Input ~ 0
clock
Text GLabel 2100 10250 2    50   Input ~ 0
data
Text GLabel 2100 10150 2    50   Input ~ 0
flag
Text GLabel 2100 10050 2    50   Input ~ 0
rst
Text GLabel 2100 9550 2    50   Input ~ 0
I_clock
Text GLabel 2100 9450 2    50   Input ~ 0
I_data
Text GLabel 2100 9350 2    50   Input ~ 0
I_flag
Text GLabel 2100 9250 2    50   Input ~ 0
I_rst
Text GLabel 3150 9250 0    50   Input ~ 0
I_clock
Text GLabel 3150 9550 0    50   Input ~ 0
I_data
Text GLabel 3150 9450 0    50   Input ~ 0
I_flag
Text GLabel 3150 9350 0    50   Input ~ 0
I_rst
Text GLabel 3150 10100 0    50   Input ~ 0
clock
Text GLabel 3150 10400 0    50   Input ~ 0
data
Text GLabel 3150 10300 0    50   Input ~ 0
flag
Text GLabel 3150 10200 0    50   Input ~ 0
rst
$Comp
L power:+5V #PWR0130
U 1 1
P 2850 8650
F 0 "#PWR0130" H 2850 8500 50  0001 C CNN
F 1 "+5V" H 2865 8823 50  0000 C CNN
F 2 "" H 2850 8650 50  0001 C CNN
F 3 "" H 2850 8650 50  0001 C CNN
	1    2850 8650
	1    0    0    -1  
$EndComp
Wire Wire Line
	2850 8950 2850 9150
Wire Wire Line
	2850 10000 3150 10000
Wire Wire Line
	3150 9150 2850 9150
Connection ~ 2850 9150
Wire Wire Line
	2850 9150 2850 10000
Wire Wire Line
	3150 9050 2750 9050
Wire Wire Line
	2750 9050 2750 9900
Wire Wire Line
	2750 9900 3150 9900
Wire Wire Line
	2750 9900 2750 10650
Connection ~ 2750 9900
$Comp
L power:GND #PWR0131
U 1 1
P 2750 10650
F 0 "#PWR0131" H 2750 10400 50  0001 C CNN
F 1 "GND" H 2900 10550 50  0000 C CNN
F 2 "" H 2750 10650 50  0001 C CNN
F 3 "" H 2750 10650 50  0001 C CNN
	1    2750 10650
	1    0    0    -1  
$EndComp
$Comp
L Device:CP C9
U 1 1
P 8600 9100
F 0 "C9" H 8718 9146 50  0000 L CNN
F 1 "4.7uF" H 8718 9055 50  0000 L CNN
F 2 "Capacitor_THT:CP_Axial_L11.0mm_D6.0mm_P18.00mm_Horizontal" H 8638 8950 50  0001 C CNN
F 3 "~" H 8600 9100 50  0001 C CNN
	1    8600 9100
	1    0    0    -1  
$EndComp
Wire Wire Line
	8600 8950 8600 8850
Connection ~ 8600 8850
Wire Wire Line
	8600 8850 8500 8850
Wire Wire Line
	8600 9250 8600 9400
Connection ~ 8600 9400
Wire Wire Line
	8600 9400 9000 9400
$Comp
L Device:CP C8
U 1 1
P 7650 9050
F 0 "C8" H 7768 9096 50  0000 L CNN
F 1 "4.7uF" H 7768 9005 50  0000 L CNN
F 2 "Capacitor_THT:CP_Axial_L11.0mm_D6.0mm_P18.00mm_Horizontal" H 7688 8900 50  0001 C CNN
F 3 "~" H 7650 9050 50  0001 C CNN
	1    7650 9050
	1    0    0    -1  
$EndComp
Wire Wire Line
	7650 8900 7650 8850
Connection ~ 7650 8850
Wire Wire Line
	7650 8850 7900 8850
Wire Wire Line
	7650 9200 7650 9400
Connection ~ 7650 9400
Wire Wire Line
	7650 9400 8200 9400
Wire Notes Line
	15450 900  15450 9350
Wire Notes Line
	15450 9350 11700 9350
Wire Notes Line
	950  900  15450 900 
Wire Notes Line
	950  10900 11700 10900
Wire Notes Line
	11700 900  11700 10900
Wire Notes Line
	950  2800 4600 2800
Wire Notes Line
	950  6650 4600 6650
Wire Notes Line
	950  8000 4600 8000
Wire Notes Line
	11700 2700 15450 2700
Wire Notes Line
	950  5000 15450 5000
Text Notes 3100 3100 2    98   ~ 0
PS2 KEYBOARD
Text Notes 1950 1250 0    98   ~ 0
IN CIRCUIT SERIAL \nPROGRAMMER PORT
Text Notes 3500 5200 2    98   ~ 0
SERIAL INTERCONNECT
Text Notes 3450 6850 2    98   ~ 0
POWER INTERCONNECT
Text Notes 1900 8350 0    98   ~ 0
INPUT AND OUTPUT\nTO COMPUTER
Text Notes 8750 1100 2    98   ~ 0
MAIN PROCESSOR
Text Notes 8500 5200 2    98   ~ 0
VGA OUTPUT
Wire Notes Line
	4600 7500 15450 7500
Text Notes 5900 6450 0    98   ~ 0
INSTALL LINKS FOR TEXT \nCOLOUR  \n
Text Notes 8650 7950 2    98   ~ 0
POWER SUPPLY\n5V TO 3.3V
Text Notes 14000 5200 2    98   ~ 0
BAUD SELECT
Text Notes 12150 5600 2    98   ~ 0
A
Text Notes 12350 5600 2    98   ~ 0
B
Text Notes 12550 5600 2    98   ~ 0
C
Wire Notes Line
	12000 5450 13750 5450
Wire Notes Line
	13750 5450 13750 7100
Wire Notes Line
	12000 5450 12000 7100
Wire Notes Line
	12200 5450 12200 7100
Wire Notes Line
	12400 5450 12400 7100
Wire Notes Line
	12600 5450 12600 7100
Wire Notes Line
	12000 5600 13750 5600
Text Notes 13450 5600 2    98   ~ 0
BAUD RATE
Wire Notes Line
	12000 5750 13750 5750
Wire Notes Line
	12000 5900 13750 5900
Wire Notes Line
	12000 6050 13750 6050
Wire Notes Line
	12000 6200 13750 6200
Wire Notes Line
	12000 6350 13750 6350
Wire Notes Line
	12000 6500 13750 6500
Wire Notes Line
	12000 6650 13750 6650
Text Notes 13300 5750 2    98   ~ 0
115200
Text Notes 13250 5900 2    98   ~ 0
57600
Text Notes 13250 6050 2    98   ~ 0
38400
Text Notes 13250 6200 2    98   ~ 0
19200
Text Notes 13200 6350 2    98   ~ 0
9600
Text Notes 13200 6500 2    98   ~ 0
4800
Text Notes 13200 6650 2    98   ~ 0
2400
Text Notes 13700 7000 2    98   ~ 0
CONFIGURABLE\nDEFAULT 1200
Wire Notes Line
	12000 7100 13750 7100
Text Notes 15100 5700 2    98   ~ 0
INSTALL LINKS \nACCORDINGLY
Text Notes 12150 6650 2    98   ~ 0
O
Text Notes 12150 5750 2    98   ~ 0
1
Text Notes 12350 5750 2    98   ~ 0
1
Text Notes 12550 5750 2    98   ~ 0
1
Text Notes 12150 5900 2    98   ~ 0
1
Text Notes 12150 6050 2    98   ~ 0
1
Text Notes 12150 6200 2    98   ~ 0
1
Text Notes 12350 5900 2    98   ~ 0
1
Text Notes 12550 5900 2    98   ~ 0
O
Text Notes 12550 6050 2    98   ~ 0
1
Text Notes 12350 6050 2    98   ~ 0
O
Text Notes 12350 6650 2    98   ~ 0
O
Text Notes 12350 6900 2    98   ~ 0
O
Text Notes 12150 6900 2    98   ~ 0
O
Text Notes 12550 6900 2    98   ~ 0
O
Text Notes 12550 6650 2    98   ~ 0
1
Text Notes 12350 6500 2    98   ~ 0
1
Text Notes 12350 6350 2    98   ~ 0
1
Text Notes 12550 6350 2    98   ~ 0
1
Text Notes 12550 6500 2    98   ~ 0
O
Text Notes 12150 6500 2    98   ~ 0
O
Text Notes 12150 6350 2    98   ~ 0
O
Text Notes 12350 6200 2    98   ~ 0
O
Text Notes 12550 6200 2    98   ~ 0
O
Text Notes 14100 7750 2    98   ~ 0
MOUNTING HOLES\n
Text Notes 14050 2950 2    98   ~ 0
USB INTERFACE
Text Notes 14400 1200 2    98   ~ 0
COMPOSITE VIDEO OUTPUT
$Comp
L Diode:1N5819 D2
U 1 1
P 2850 8800
F 0 "D2" V 2804 8880 50  0000 L CNN
F 1 "1N5819" V 2895 8880 50  0000 L CNN
F 2 "Diode_THT:D_DO-41_SOD81_P10.16mm_Horizontal" H 2850 8625 50  0001 C CNN
F 3 "http://www.vishay.com/docs/88525/1n5817.pdf" H 2850 8800 50  0001 C CNN
	1    2850 8800
	0    1    1    0   
$EndComp
Wire Wire Line
	7000 8850 7200 8850
$Comp
L Connector_Generic:Conn_02x03_Odd_Even J12
U 1 1
P 14500 6150
F 0 "J12" H 14550 6375 50  0000 C CNN
F 1 "Conn_02x03_Odd_Even" H 14550 6376 50  0001 C CNN
F 2 "Connector_PinHeader_2.54mm:PinHeader_2x03_P2.54mm_Vertical" H 14500 6150 50  0001 C CNN
F 3 "~" H 14500 6150 50  0001 C CNN
	1    14500 6150
	1    0    0    -1  
$EndComp
$Comp
L Connector_Generic:Conn_02x03_Odd_Even J13
U 1 1
P 8650 6150
F 0 "J13" H 8700 6375 50  0000 C CNN
F 1 "Conn_02x03_Odd_Even" H 8700 6376 50  0001 C CNN
F 2 "Connector_PinHeader_2.54mm:PinHeader_2x03_P2.54mm_Vertical" H 8650 6150 50  0001 C CNN
F 3 "~" H 8650 6150 50  0001 C CNN
	1    8650 6150
	1    0    0    -1  
$EndComp
Wire Wire Line
	8950 5950 8950 6050
Wire Wire Line
	8950 6350 8950 6250
Wire Wire Line
	8400 5950 8400 6050
Wire Wire Line
	8400 6250 8450 6250
Wire Wire Line
	8450 6050 8400 6050
Connection ~ 8400 6050
Wire Wire Line
	8400 6050 8400 6150
Wire Wire Line
	8450 6150 8400 6150
Connection ~ 8400 6150
Wire Wire Line
	8400 6150 8400 6250
$EndSCHEMATC
